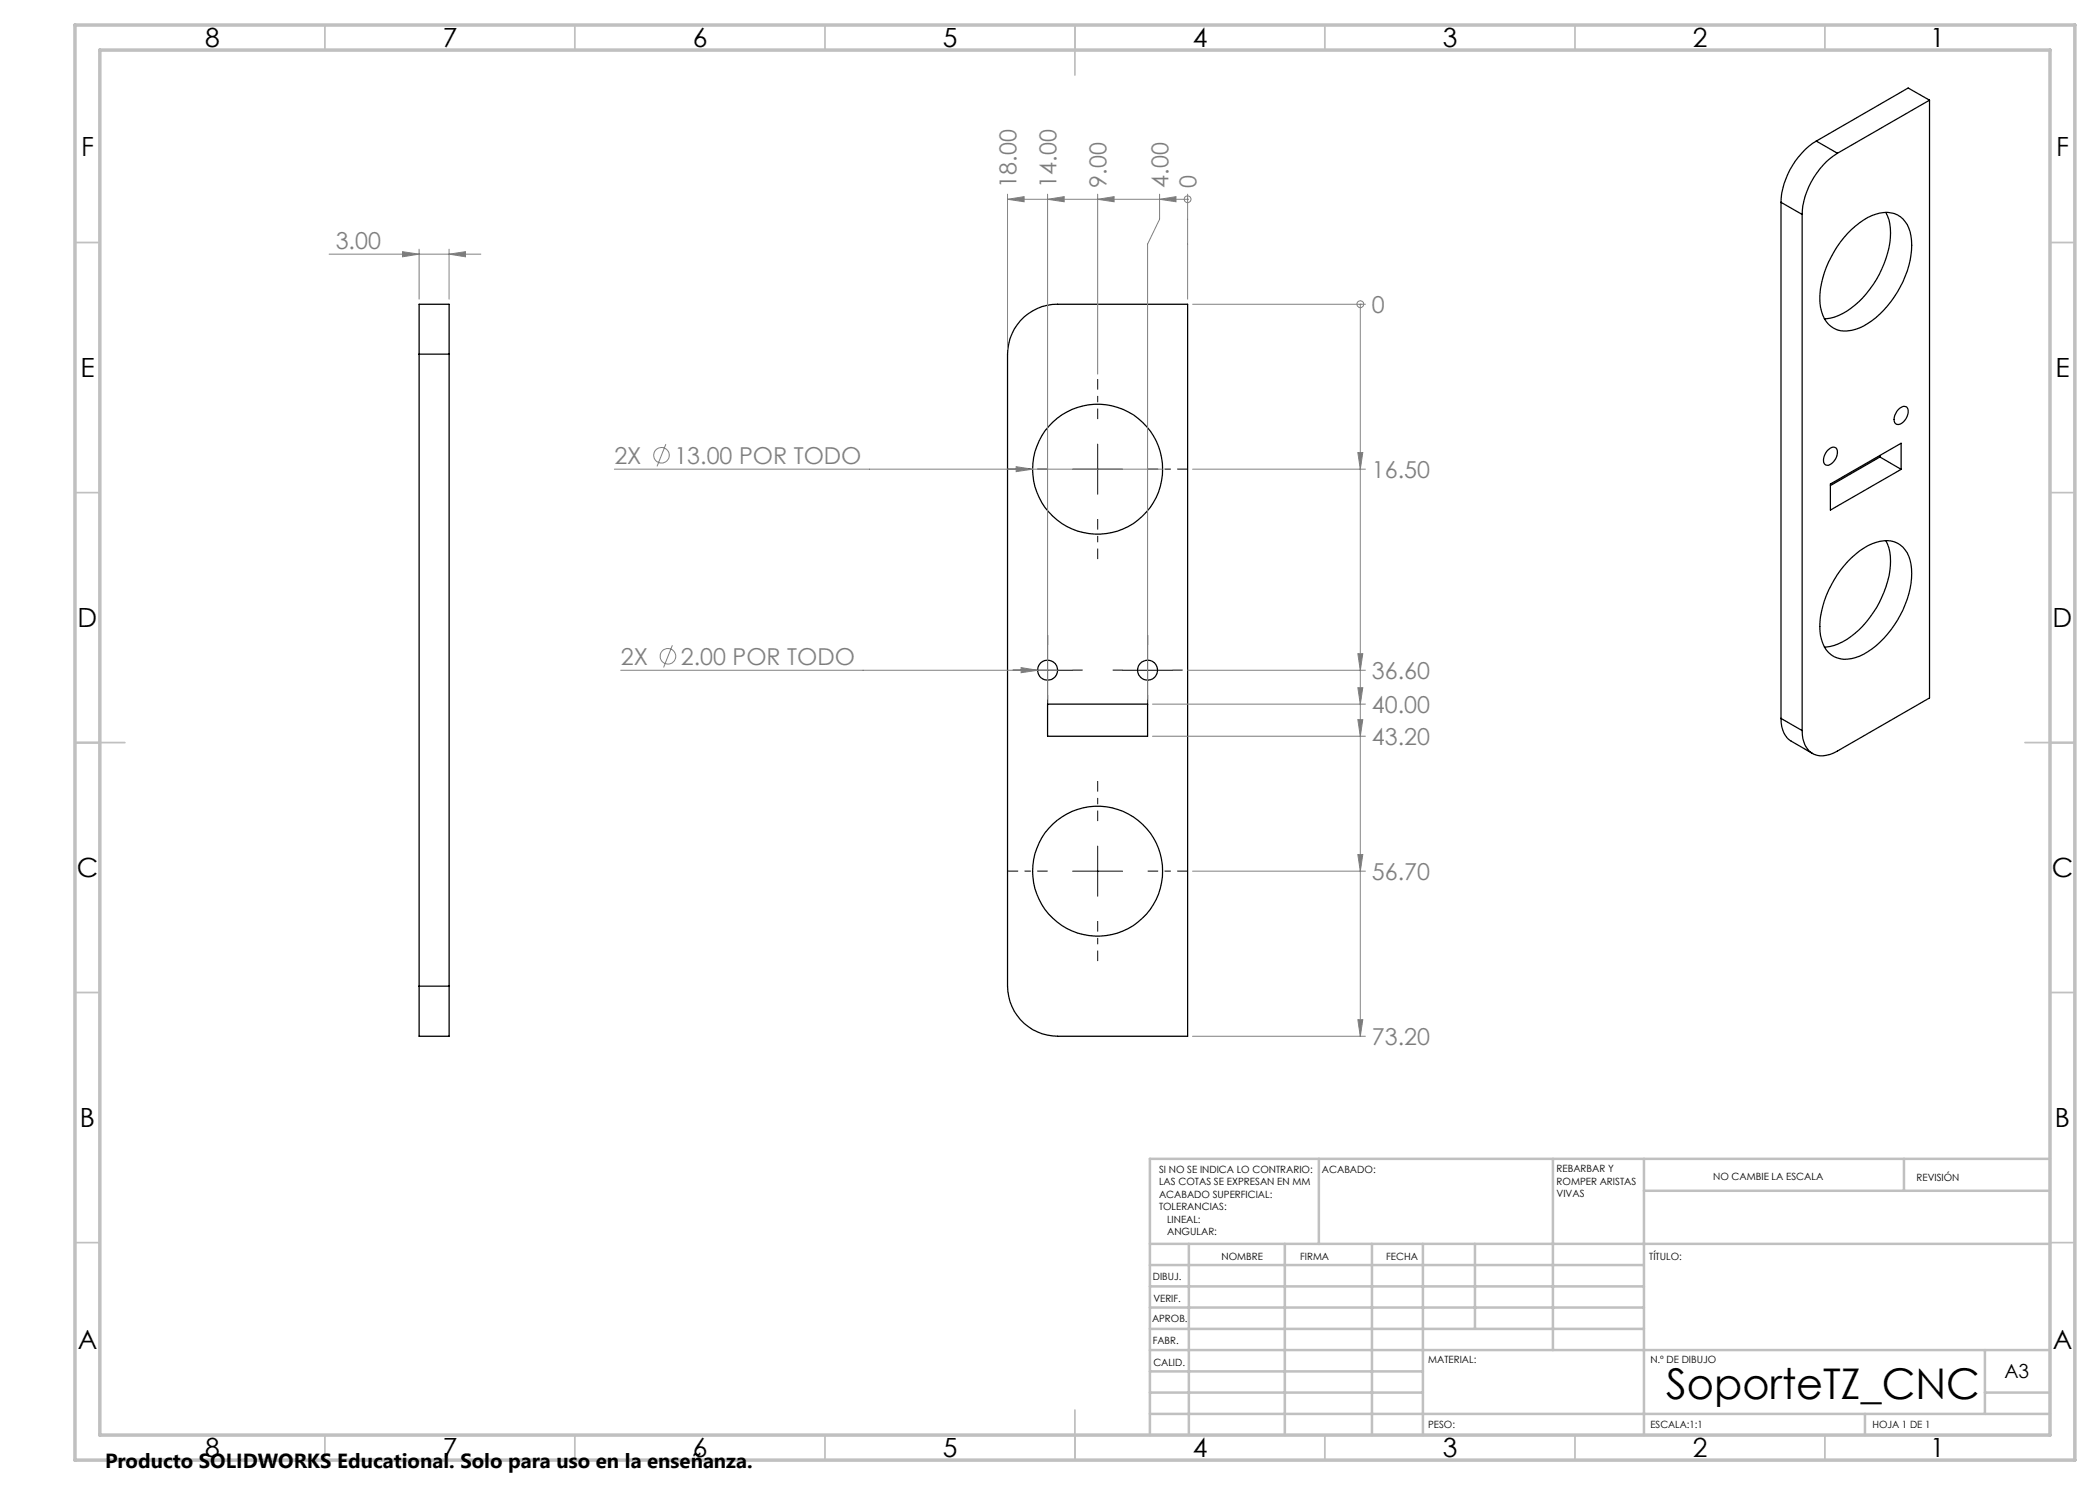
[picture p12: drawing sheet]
<svg xmlns="http://www.w3.org/2000/svg" width="420mm" height="297mm" viewBox="0 0 420 297" stroke-linecap="round" stroke-linejoin="round" font-family="sans-serif">
<g fill="none" stroke="#000" stroke-width=".25">
<path d="M363.3 28.2a15.6 15.6 0 0 0-7.1 12.3M363.3 28.2l4.2 2.5M367.5 30.7a15.6 15.6 0 0 0-7.1 12.2M385.9 20v119.6l-18.4 10.6a4.6 4.6 0 0 1-5.7-.1 5.7 5.7 0 0 1-1.4-4M385.9 20l-18.4 10.7M385.9 20l-4.3-2.4-18.3 10.6M356.2 40.5l4.2 2.4M356.2 40.5v103.2M360.4 42.9v103.2M370.3 45.9a10.7 10.7 0 0 1 7.2-3.4 5 5 0 0 1 4.7 4.7 18.7 18.7 0 0 1-5.4 14.8 11.2 11.2 0 0 1-8 4.2 5.1 5.1 0 0 1-4.7-4.7 18.5 18.5 0 0 1 4-13.1zM377.2 42.5a11 11 0 0 1 .3 8.2 20.2 20.2 0 0 1-9 12 7.5 7.5 0 0 1-3.6 1M83.8 70.8v-9.9h6v9.9"/>
<path d="M83.8 70.8h6M83.8 70.8v126.4M89.8 70.8v126.4M204.8 63.4a10.1 10.1 0 0 1 6.7-2.5h26v146.4h-26a10 10 0 0 1-10-10.1v-126.4a10.2 10.2 0 0 1 3.3-7.4zM365.4 90.2l.3-.3a.99 .99 0 0 1 1.3-.4 .99 .99 0 0 1 .5 1.3 2.57 2.57 0 0 1-2.1 2.3 1.1 1.1 0 0 1-.6-1.6zM366.1 96.8l14.1-8.2v5.3l-14.1 8.1zM376 91.4l4.2 2.5M376 91.4l-9.9 5.7M376 91.1v.3M379.7 81.9l.3-.3a.94 .94 0 0 1 1.2-.3 .94 .94 0 0 1 .4 1.2 2.81 2.81 0 0 1-1.9 2.4 .96 .96 0 0 1-.9-1.4l.4-.8zM370.3 111.5a9.9 9.9 0 0 1 7.9-3.3 5.5 5.5 0 0 1 4.1 5.6 19.6 19.6 0 0 1-10.4 17.4 5.2 5.2 0 0 1-7-1.8 12 12 0 0 1 0-9.2 22.3 22.3 0 0 1 5.4-8.7zM377.2 108.1a11 11 0 0 1 .3 8.2 20.2 20.2 0 0 1-9 12.1 7.5 7.5 0 0 1-3.6 1"/>
<path d="M209.5 140.8h20v6.4h-20zM356.2 143.7a4.9 4.9 0 0 0 2 4.5l4.3 2.5M356.2 143.7l4.2 2.4M83.8 197.2v10.1h6v-10.1M83.8 197.2h6"/>
<circle cx="219.5" cy="93.8" r="13"/>
<circle cx="209.5" cy="134" r="2.01"/>
<circle cx="229.5" cy="134" r="2.01"/>
<circle cx="219.5" cy="174.2" r="13"/>
</g>
<g fill="none" stroke="#808080" stroke-width=".2">
<path d="M201.5 39.9l3.3-.6v1.1zM201.5 39.9h36M201.5 38.8v31M209.5 39.9l3.3-.6v1.1zM209.5 38.8v101M219.5 39.9l3.3-.6v1.1zM219.5 38.8v36M231.9 39.9l3.3-.6v1.1zM231.9 38.8v5l-2.4 5v91M237.5 39.9h.1M237.5 38.8v21M65.8 50.8h30.4"/>
<path d="M80.5 50.3l3.3 .5-3.3 .6zM83.8 49.8v10M89.8 50.8l3.3-.5v1.1zM89.8 49.8v10M238.5 60.9h34.6M272.1 60.9h.1M272.1 60.9v146.4M122.9 93.8h109.6M133.2 88.8l-1.8 4.5M203.2 93.3l3.3 .5-3.3 .5zM238.5 93.8h34.6M271.6 90.5h1l-.5 3.3z"/>
<path d="M124.1 134.1h87.4M134.5 129l-1.8 4.5M204.2 133.5l3.3 .6-3.3 .4zM237.5 134.1h35.6M271.6 130.7h1l-.5 3.4zM271.6 137.5h1l-.5 3.3zM230.5 140.8h42.6M230.5 147.2h42.6M271.6 143.9h1l-.5 3.3zM238.5 174.2h34.6M271.6 170.9h1l-.5 3.3zM238.5 207.3h34.6"/>
<path d="M271.6 203.9h1l-.5 3.4z"/>
<circle cx="237.5" cy="39.8" r=".68"/>
<circle cx="272.1" cy="60.8" r=".68"/>
<circle cx="132.3" cy="91.1" r="1.56"/>
<circle cx="133.6" cy="131.3" r="1.55"/>
</g>
<path d="M209.5 93.8h-8M219.5 83.8v-8M229.5 93.8h8M219.5 103.8v8M209.5 174.2h-8M219.5 164.2v-8M229.5 174.2h8M219.5 184.2v8" fill="none" stroke="#000" stroke-width=".2" stroke-dasharray="15.2 1.3 1.3 1.3" stroke-dashoffset="13.1" stroke-linecap="butt"/>
<path d="M204.5 134h-2M209.5 129v-2M209.5 139v2M214.5 134h2M224.5 134h-2M229.5 129v-2M229.5 139v2M234.5 134h2" fill="none" stroke="#000" stroke-width=".2" stroke-dasharray="15.2 1.3 1.3 1.3" stroke-linecap="butt"/>
<path d="M214.5 93.8h10M219.5 88.8v10M204.5 134.1h10M209.5 129v10M224.5 134.1h10M229.5 129v10M214.5 174.2h10M219.5 169.2v10" fill="none" stroke="#000" stroke-width=".2"/>
<g fill="none" stroke="#c0c0c0" stroke-width=".35">
<path d="M65 5v5M115 5v5M165 5v5M215 5v10M265 5v5M315 5v5M365 5v5M15 48.5h5M410 48.5h5M15 98.5h5M410 98.5h5M15 148.5h10"/>
<path d="M405 148.5h10M15 198.5h5M410 198.5h5M15 248.5h5M410 248.5h5M65 287v5M115 287v5M165 287v5M215 282v10M265 287v5M315 287v5M365 287v5"/>
</g>
<g fill="none" stroke="#c0c0c0" stroke-width=".5">
<path d="M263.8 231.8v17M310.6 231.8v38.2M328.8 231.8v55.2M328.8 238.2h81.2M380.8 231.8v6.4M410 231.8h-180v55.2M230 248.8h180M230 257.3h98.8M230 253h98.8M237.8 248.8v38.2M257 248.8v38.2M274.4 248.8v38.2"/>
<path d="M284.6 248.8v38.2M295 248.8v17M230 265.8h98.8M230 261.5h98.8M230 278.5h54.6M230 274.3h54.6M230 270h180M397 278.5h13M397 270v12.8M230 282.8h180M373 282.8v4.2"/>
</g>
<path d="M15 5h400v287h-400zM20 10h390v277h-390z" fill="none" stroke="#c0c0c0" stroke-width=".7"/>
<g fill="#808080">
<path d="M80.5 50.3l3.3 .5-3.3 .6zM89.8 50.8l3.3-.5v1.1zM203.2 93.3v1l3.3-.5zM204.2 133.5v1l3.3-.4z"/>
<path d="M271.6 90.5h1l-.5 3.3zM271.6 130.7h1l-.5 3.4zM271.6 137.5h1l-.5 3.3zM271.6 143.9h1l-.5 3.3zM271.6 170.9h1l-.5 3.3zM271.6 203.9h1l-.5 3.4z"/>
<path d="M219.5 39.9l3.3-.6v1.1zM231.9 39.9l3.3-.6v1.1zM209.5 39.9l3.3-.6v1.1zM201.5 39.9l3.3-.6v1.1z"/>
</g>
<text font-size="8.5" x="333.2" y="279.7">SoporteTZ_CNC</text>
<g font-size="5.3">
<text x="41" y="9.5">8</text>
<text x="88.5" y="9.5">7</text>
<text x="138.5" y="9.5">6</text>
<text x="188.5" y="9.5">5</text>
<text x="238.5" y="9.5">4</text>
<text x="288.5" y="9.5">3</text>
<text x="338.5" y="9.5">2</text>
<text x="386" y="9.5">1</text>
<text x="16.2" y="31.2">F</text>
<text x="411.2" y="31.2">F</text>
<text x="16.1" y="75.5">E</text>
<text x="411.1" y="75.5">E</text>
<text x="15.5" y="125.5">D</text>
<text x="410.5" y="125.5">D</text>
<text x="15.4" y="175.5">C</text>
<text x="410.4" y="175.5">C</text>
<text x="16" y="225.5">B</text>
<text x="411" y="225.5">B</text>
<text x="15.5" y="269.7">A</text>
<text x="410.5" y="269.7">A</text>
<text x="41" y="291.5">8</text>
<text x="88.5" y="291.5">7</text>
<text x="138.5" y="291.5">6</text>
<text x="188.5" y="291.5">5</text>
<text x="238.5" y="291.5">4</text>
<text x="288.5" y="291.5">3</text>
<text x="338.5" y="291.5">2</text>
<text x="386" y="291.5">1</text>
</g>
<g font-size="4.7" fill="#808080">
<text x="203.3" y="37.5" transform="rotate(-90 203.3 37.5)">18.00</text>
<text x="211.3" y="37.5" transform="rotate(-90 211.3 37.5)">14.00</text>
<text x="221.3" y="37.5" transform="rotate(-90 221.3 37.5)">9.00</text>
<text x="233.7" y="37.5" transform="rotate(-90 233.7 37.5)">4.00</text>
<text x="239.3" y="37.5" transform="rotate(-90 239.3 37.5)">0</text>
<text x="67.1" y="49.8">3.00</text>
<text x="274.4" y="62.6">0</text>
<text x="122.9" y="92.8">2X</text>
<text x="134.9" y="92.8">13.00 POR TODO</text>
<text x="274.4" y="95.6">16.50</text>
<text x="124.2" y="133">2X</text>
<text x="136.2" y="133">2.00 POR TODO</text>
<text x="274.4" y="135.8">36.60</text>
<text x="274.4" y="142.6">40.00</text>
<text x="274.4" y="149">43.20</text>
<text x="274.4" y="176">56.70</text>
<text x="274.4" y="209">73.20</text>
</g>
<text font-size="4.1" x="21" y="293.7">Producto SOLIDWORKS Educational. Solo para uso en la enseñanza.</text>
<text font-size="3.9" x="400.9" y="275.5">A3</text>
<g font-size="2">
<text x="231.8" y="234.6">SI NO SE INDICA LO CONTRARIO:</text>
<text x="231.8" y="237.1">LAS COTAS SE EXPRESAN EN MM</text>
<text x="231.8" y="239.6">ACABADO SUPERFICIAL:</text>
<text x="264.4" y="234.6">ACABADO:</text>
<text x="311.3" y="234.5">REBARBAR Y</text>
<text x="311.3" y="237">ROMPER ARISTAS</text>
<text x="311.3" y="239.5">VIVAS</text>
<text x="342.6" y="236">NO CAMBIE LA ESCALA</text>
<text x="383.3" y="236.2">REVISIÓN</text>
<text x="231.8" y="242.1">TOLERANCIAS:</text>
<text x="233.4" y="244.6">LINEAL:</text>
<text x="233.4" y="247.1">ANGULAR:</text>
<text x="244.3" y="252">NOMBRE</text>
<text x="260" y="251.9">FIRMA</text>
<text x="277.2" y="251.9">FECHA</text>
<text x="329.9" y="251.9">TÍTULO:</text>
<text x="230.6" y="256.1">DIBUJ.</text>
<text x="230.7" y="260.3">VERIF.</text>
<text x="230.4" y="264.4">APROB.</text>
<text x="230.5" y="268.8">FABR.</text>
<text x="230.7" y="273.1">CALID.</text>
<text x="285.6" y="272.5">MATERIAL:</text>
<text x="330.1" y="272.5">N.º DE DIBUJO</text>
<text x="285.6" y="285.5">PESO:</text>
<text x="330.1" y="285.6">ESCALA:1:1</text>
<text x="374.5" y="285.6">HOJA 1 DE 1</text>
</g>
</svg>
